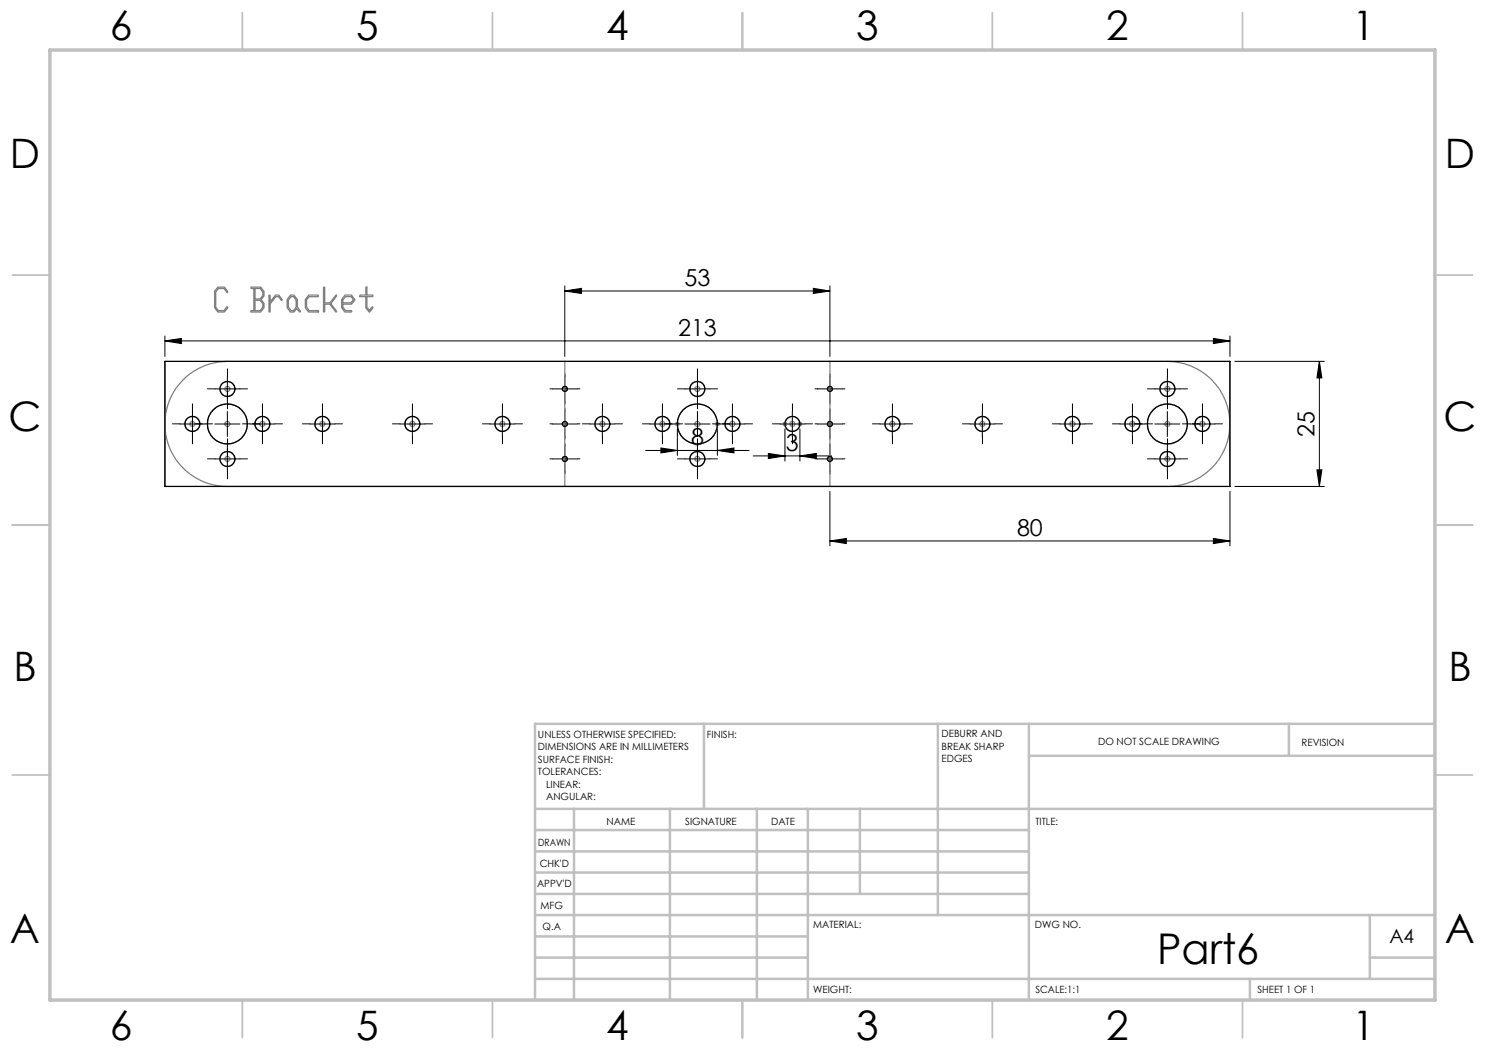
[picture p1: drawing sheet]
<svg xmlns="http://www.w3.org/2000/svg" width="297mm" height="210mm" viewBox="0 0 297 210" stroke-linecap="round" stroke-linejoin="round" font-family="sans-serif">
<g fill="none" stroke="#000" stroke-width=".2">
<path d="M113 58.2l3.3-.5v1zM113 57.2v14.1M113 58.2h53M162.7 57.7l3.3 .5-3.3 .5zM166 57.2v14.1M33 68.2l3.3-.5v1zM33 67.2v4.1M33 68.2h213M43 77.8h5M45.5 75.3v5M110.5 77.8h5M113 75.3v5"/>
<path d="M137 77.8h5M139.5 75.3v5M163.5 77.8h5M166 75.3v5M231 77.8h5M233.5 75.3v5M242.7 67.7l3.3 .5-3.3 .5zM246 67.2v4.1M247 72.3h17.9M263.9 72.3v25M263.9 72.3l.5 3.3h-1zM36 84.8h5"/>
<path d="M38.5 82.3v5M43 84.8h5M43 91.8h5M45.5 82.3v5M45.5 89.3v5M50 84.8h5M52.5 82.3v5M62 84.8h5M64.5 82.3v5M80 84.8h5M82.5 82.3v5M98 84.8h5"/>
<path d="M100.5 82.3v5M110.5 84.8h5M110.5 91.8h5M113 82.3v5M113 89.3v5M118 84.8h5M120.5 82.3v5M129.1 90.1h20.7M130 84.8h5M132.2 89.6l3.3 .5-3.3 .5zM132.5 82.3v5M135.5 85.8v5.3"/>
<path d="M137 84.8h5M137 91.8h5M139.5 82.3v5M139.5 89.3v5M143.5 90.1l3.3-.5v1zM143.5 85.8v5.3M144 84.8h5M146.5 82.3v5M150.6 91.2h15.7M153.7 90.7l3.3 .5-3.3 .5zM156 84.8h5M157 85.8v6.4"/>
<path d="M158.5 82.3v5M160 91.2l3.3-.5v1zM160 85.8v6.4M163.5 84.8h5M163.5 91.8h5M166 98.3v10.9M166 82.3v5M166 89.3v5M176 84.8h5M178.5 82.3v5M194 84.8h5M196.5 82.3v5"/>
<path d="M212 84.8h5M214.5 82.3v5M224 84.8h5M226.5 82.3v5M231 84.8h5M231 91.8h5M233.5 82.3v5M233.5 89.3v5M238 84.8h5M240.5 82.3v5M246 98.3v10.9M247 97.3h17.9"/>
<path d="M263.4 94h1l-.5 3.3zM166 108.2l3.3-.5v1zM166 108.2h80M242.7 107.7l3.3 .5-3.3 .5z"/>
</g>
<g fill="none" stroke="#808080" stroke-width=".2">
<path d="M33 72.3h12.5M233.5 72.3h12.5M33 97.3h12.5M135 84.8h1M135.1 84.4l.7 .8M135.5 84.3v1M135.8 84.4l-.7 .8M143 84.8h1M143.1 84.4l.7 .8M143.5 84.3v1M143.8 84.4l-.7 .8M156.5 84.8h1"/>
<path d="M156.6 84.4l.7 .8M157 84.3v1M157.3 84.4l-.7 .8M159.5 84.8h1M159.6 84.4l.7 .8M160 84.3v1M160.3 84.4l-.7 .8M233.5 97.3h12.5"/>
</g>
<g fill="none" stroke="#808080" stroke-width=".25">
<path d="M43.6 57.4h1.3l.6 .9-.1 .2-.6-.8h-1.1l-.6 .7v3l.6 .7h1.1l.7-.7v.2l-.6 .8h-1.3l-.7-.8v-3.4zM50.2 57.4h1.9l.7 .9v.9l-.6 .7 .6 .8v.8l-.7 .9h-1.9v-.3h.6v-4.4h-.6zM51 57.7h1l.6 .7v.7l-.6 .7h-1zM53.8 59l.2 .1v1.3l1.1-1.4h.7l.6 .9-.1 .2-.6-.8h-.5l-1.2 1.5v1.6l-.2-.1zM58.1 59h.7l.7 .9v1.5l.5 .8v.2l-.7-.7-.5 .7h-.7l-.7-.8v-1.7zM58.2 59.3h.5l.5 .7v1.4l-.5 .7h-.5l-.5-.7v-1.4zM61.7 59h2l-.1 .3h-1.8l-.5 .7v1.4l.5 .7h1.8v.3h-1.9l-.6-.8v-1.7zM64.7 57.5h.2v3.1h1.1l1.2-1.6h.1l-1.1 1.7 1.1 1.5v.2l-1.3-1.6h-1.1v1.5h-.2zM69 59h1.3l.6 .9-.6 .9h-1.7v.6l.5 .7h1.2v.3h-1.3l-.7-.8v-1.7zM69.1 59.3h1.1l.5 .6-.5 .7h-1.6v-.6zM73.2 57.4l.2 .1v1.5h1.2l-.2 .3h-1v2.1l.5 .7 .5-.7h.2l-.7 1-.7-.8v-2.3h-1.2v-.3h1.2zM33 72.3v25"/>
<path d="M36.5 76.1a12.6 12.6 0 0 1 9-3.8h188a12.5 12.5 0 0 1 12.5 12.5 12.5 12.5 0 0 1-12.5 12.5h-188a12.5 12.5 0 0 1-11.5-7.6 12.5 12.5 0 0 1 2.5-13.6zM51 60.1h1l.6 .7v.6l-.6 .7h-1zM113 72.3v25M166 72.3v25M246 72.3v25"/>
<circle cx="45.5" cy="77.8" r=".49"/>
<circle cx="45.5" cy="77.8" r="1.51"/>
<circle cx="113" cy="77.8" r=".5"/>
<circle cx="139.5" cy="77.8" r="1.51"/>
<circle cx="139.5" cy="77.8" r=".5"/>
<circle cx="166" cy="77.8" r=".49"/>
<circle cx="233.5" cy="77.8" r="1.51"/>
<circle cx="233.5" cy="77.8" r=".48"/>
<circle cx="38.5" cy="84.8" r="1.51"/>
<circle cx="38.5" cy="84.8" r=".5"/>
<circle cx="45.5" cy="84.8" r="4"/>
<circle cx="45.5" cy="84.8" r=".5"/>
<circle cx="45.5" cy="91.8" r=".5"/>
<circle cx="45.5" cy="91.8" r="1.51"/>
<circle cx="52.5" cy="84.8" r="1.51"/>
<circle cx="52.5" cy="84.8" r=".5"/>
<circle cx="64.5" cy="84.8" r="1.51"/>
<circle cx="64.5" cy="84.8" r=".5"/>
<circle cx="82.5" cy="84.8" r="1.49"/>
<circle cx="82.5" cy="84.8" r=".5"/>
<circle cx="100.5" cy="84.8" r=".5"/>
<circle cx="100.5" cy="84.8" r="1.51"/>
<circle cx="113" cy="84.8" r=".5"/>
<circle cx="113" cy="91.8" r=".5"/>
<circle cx="120.5" cy="84.8" r=".5"/>
<circle cx="120.5" cy="84.8" r="1.51"/>
<circle cx="132.5" cy="84.8" r=".49"/>
<circle cx="132.5" cy="84.8" r="1.51"/>
<circle cx="139.5" cy="91.8" r="1.51"/>
<circle cx="139.5" cy="84.8" r="4"/>
<circle cx="139.5" cy="84.8" r=".5"/>
<circle cx="139.5" cy="91.8" r=".5"/>
<circle cx="146.5" cy="84.8" r=".5"/>
<circle cx="146.5" cy="84.8" r="1.51"/>
<circle cx="158.5" cy="84.8" r=".49"/>
<circle cx="158.5" cy="84.8" r="1.51"/>
<circle cx="166" cy="91.8" r=".5"/>
<circle cx="166" cy="84.8" r=".5"/>
<circle cx="178.5" cy="84.8" r=".5"/>
<circle cx="178.5" cy="84.8" r="1.51"/>
<circle cx="196.5" cy="84.8" r="1.51"/>
<circle cx="196.5" cy="84.8" r=".5"/>
<circle cx="214.5" cy="84.8" r="1.51"/>
<circle cx="214.5" cy="84.8" r=".5"/>
<circle cx="226.5" cy="84.8" r="1.49"/>
<circle cx="226.5" cy="84.8" r=".5"/>
<circle cx="233.5" cy="91.8" r=".49"/>
<circle cx="233.5" cy="84.8" r=".49"/>
<circle cx="233.5" cy="91.8" r="1.51"/>
<circle cx="233.5" cy="84.8" r="4"/>
<circle cx="240.5" cy="84.8" r="1.51"/>
<circle cx="240.5" cy="84.8" r=".5"/>
</g>
<g fill="none" stroke="#c0c0c0" stroke-width=".35">
<path d="M48.5 2.5v7.5M98.5 2.5v7.5M148.5 2.5v7.5M198.5 2.5v7.5M248.5 2.5v7.5M2.5 55h7.5M287 55h7.5M2.5 105h7.5M287 105h7.5M2.5 155h7.5M287 155h7.5M48.5 200v7.5"/>
<path d="M98.5 200v7.5M148.5 200v7.5M198.5 200v7.5M248.5 200v7.5"/>
</g>
<g fill="none" stroke="#c0c0c0" stroke-width=".5">
<path d="M140.8 144.8v17M187.6 144.8v38.2M205.8 144.8v55.2M205.8 151.2h81.2M257.8 144.8v6.4M287 144.8h-180v55.2M107 161.8h180M107 178.8h98.8M107 174.5h98.8M107 170.3h98.8M107 166h98.8M114.8 161.8v38.2"/>
<path d="M134 161.8v38.2M151.4 161.8v38.2M161.6 161.8v38.2M172 161.8v17M107 195.8h180M107 191.5h54.6M107 187.3h54.6M107 183h180M250 195.8v4.2M274 191.5h13M274 183v12.8"/>
</g>
<path d="M10 10h277v190h-277z" fill="none" stroke="#c0c0c0" stroke-width=".7"/>
<g fill="none" stroke="#000" stroke-width=".2" stroke-dasharray="15.2 1.3 1.3 1.3">
<path d="M43 77.8h-1.5M45.5 75.3v-1.5M45.5 79.8v-1.5M48 77.8h1.5M110.5 77.8h-.5M113 75.3v-.5M115.5 77.8h.5M137 77.8h-1.5M139.5 79.8v-1.5M139.5 75.3v-1.5M142 77.8h1.5M163.5 77.8h-.5"/>
<path d="M166 75.3v-.5M168.5 77.8h.5M231 77.8h-1.5M233.5 79.8v-1.5M233.5 75.3v-1.5M236 77.8h1.5M36 84.8h-1.5M38.5 82.3v-1.5M38.5 87.3v1.5M40.5 84.8h-1.5M41 84.8h1.5M43 91.8h-1.5"/>
<path d="M45.5 80.3v1.5M45.5 89.3v-1.5M45.5 94.3v1.5M45.5 89.8v1.5M48 91.8h1.5M50 84.8h-1.5M50.5 84.8h1.5M52.5 82.3v-1.5M52.5 87.3v1.5M55 84.8h1.5M62 84.8h-1.5M64.5 82.3v-1.5"/>
<path d="M64.5 87.3v1.5M67 84.8h1.5M80 84.8h-1.5M82.5 82.3v-1.5M82.5 87.3v1.5M85 84.8h1.5M98 84.8h-1.5M100.5 82.3v-1.5M100.5 87.3v1.5M103 84.8h1.5M110.5 84.8h-.5M110.5 91.8h-.5"/>
<path d="M113 82.3v-.5M113 87.3v.5M113 80.3v.5M113 89.3v-.5M113 94.3v.5M115.5 84.8h.5M115.5 91.8h.5M118 84.8h-1.5M120.5 82.3v-1.5M120.5 87.3v1.5M123 84.8h1.5M130 84.8h-1.5"/>
<path d="M132.5 82.3v-1.5M132.5 87.3v1.5M134.5 84.8h-1.5M135 84.8h1.5M137 91.8h-1.5M139.5 89.8v1.5M139.5 80.3v1.5M139.5 89.3v-1.5M139.5 94.3v1.5M142 91.8h1.5M144 84.8h-1.5M144.5 84.8h1.5"/>
<path d="M146.5 82.3v-1.5M146.5 87.3v1.5M149 84.8h1.5M156 84.8h-1.5M158.5 82.3v-1.5M158.5 87.3v1.5M161 84.8h1.5M163.5 91.8h-.5M163.5 84.8h-.5M166 89.3v-.5M166 94.3v.5M166 82.3v-.5"/>
<path d="M166 87.3v.5M166 80.3v.5M168.5 91.8h.5M168.5 84.8h.5M176 84.8h-1.5M178.5 82.3v-1.5M178.5 87.3v1.5M181 84.8h1.5M194 84.8h-1.5M196.5 82.3v-1.5M196.5 87.3v1.5M199 84.8h1.5"/>
<path d="M212 84.8h-1.5M214.5 82.3v-1.5M214.5 87.3v1.5M217 84.8h1.5M224 84.8h-1.5M226.5 82.3v-1.5M226.5 87.3v1.5M228.5 84.8h-1.5M229 84.8h1.5M231 91.8h-1.5M233.5 89.8v1.5M233.5 80.3v1.5"/>
<path d="M233.5 89.3v-1.5M233.5 94.3v1.5M236 91.8h1.5M238 84.8h-1.5M238.5 84.8h1.5M240.5 82.3v-1.5M240.5 87.3v1.5M243 84.8h1.5"/>
</g>
<g fill="#000">
<path d="M242.7 67.7l3.3 .5-3.3 .5zM33 68.2l3.3-.5v1zM242.7 107.7l3.3 .5-3.3 .5zM166 108.2l3.3-.5v1zM162.7 57.7l3.3 .5-3.3 .5zM113 58.2l3.3-.5v1zM143.5 90.1l3.3-.5v1zM132.2 89.6l3.3 .5-3.3 .5zM160 91.2l3.3-.5v1zM153.7 90.7l3.3 .5-3.3 .5z"/>
<path d="M263.4 94h1l-.5 3.3zM263.9 72.3l.5 3.3h-1z"/>
</g>
<g fill="none" stroke="#000" stroke-width=".25">
<path d="M33 72.3h213v25h-213z"/>
<circle cx="45.5" cy="77.8" r="1.51"/>
<circle cx="113" cy="77.8" r=".51"/>
<circle cx="139.5" cy="77.8" r="1.5"/>
<circle cx="166" cy="77.8" r=".5"/>
<circle cx="233.5" cy="77.8" r="1.51"/>
<circle cx="38.5" cy="84.8" r="1.5"/>
<circle cx="45.5" cy="84.8" r="4"/>
<circle cx="45.5" cy="91.8" r="1.51"/>
<circle cx="52.5" cy="84.8" r="1.5"/>
<circle cx="64.5" cy="84.8" r="1.5"/>
<circle cx="82.5" cy="84.8" r="1.5"/>
<circle cx="100.5" cy="84.8" r="1.51"/>
<circle cx="113" cy="84.8" r=".51"/>
<circle cx="113" cy="91.8" r=".51"/>
<circle cx="120.5" cy="84.8" r="1.51"/>
<circle cx="132.5" cy="84.8" r="1.51"/>
<circle cx="139.5" cy="91.8" r="1.5"/>
<circle cx="139.5" cy="84.8" r="4"/>
<circle cx="146.5" cy="84.8" r="1.51"/>
<circle cx="158.5" cy="84.8" r="1.51"/>
<circle cx="166" cy="84.8" r=".5"/>
<circle cx="166" cy="91.8" r=".5"/>
<circle cx="178.5" cy="84.8" r="1.51"/>
<circle cx="196.5" cy="84.8" r="1.51"/>
<circle cx="214.5" cy="84.8" r="1.5"/>
<circle cx="226.5" cy="84.8" r="1.5"/>
<circle cx="233.5" cy="91.8" r="1.51"/>
<circle cx="233.5" cy="84.8" r="4"/>
<circle cx="240.5" cy="84.8" r="1.5"/>
</g>
<text font-size="8.5" x="231.4" y="192.7">Part6</text>
<g font-size="8.1">
<text x="22" y="8">6</text>
<text x="71.2" y="8">5</text>
<text x="121.2" y="8">4</text>
<text x="171.3" y="8">3</text>
<text x="221.3" y="8">2</text>
<text x="270.5" y="8">1</text>
<text x="2" y="33.6">D</text>
<text x="289" y="33.6">D</text>
<text x="1.7" y="86.1">C</text>
<text x="288.7" y="86.1">C</text>
<text x="2.7" y="136.1">B</text>
<text x="289.7" y="136.1">B</text>
<text x="2" y="188.6">A</text>
<text x="289" y="188.6">A</text>
<text x="22" y="208">6</text>
<text x="71.2" y="208">5</text>
<text x="121.2" y="208">4</text>
<text x="171.3" y="208">3</text>
<text x="221.3" y="208">2</text>
<text x="270.5" y="208">1</text>
</g>
<g font-size="4.7">
<text x="136.9" y="57.2">53</text>
<text x="135.6" y="67.2">213</text>
<text x="138.2" y="89.1">8</text>
<text x="262.9" y="87.4" transform="rotate(-90 262.9 87.4)">25</text>
<text x="157.2" y="90.2">3</text>
<text x="203.4" y="107.2">80</text>
</g>
<text font-size="3.9" x="277.9" y="188.5">A4</text>
<g font-size="2">
<text x="107.6" y="147.6">UNLESS OTHERWISE SPECIFIED:</text>
<text x="141.4" y="147.6">FINISH:</text>
<text x="188.3" y="147.5">DEBURR AND</text>
<text x="188.3" y="150">BREAK SHARP</text>
<text x="219.6" y="149">DO NOT SCALE DRAWING</text>
<text x="260.3" y="149.2">REVISION</text>
<text x="107.6" y="150.1">DIMENSIONS ARE IN MILLIMETERS</text>
<text x="107.6" y="152.6">SURFACE FINISH:</text>
<text x="107.6" y="155.1">TOLERANCES:</text>
<text x="188.3" y="152.5">EDGES</text>
<text x="109.2" y="157.6">LINEAR:</text>
<text x="109.2" y="160.1">ANGULAR:</text>
<text x="121.3" y="165">NAME</text>
<text x="137" y="164.9">SIGNATURE</text>
<text x="154.2" y="164.9">DATE</text>
<text x="207.1" y="164.9">TITLE:</text>
<text x="107.6" y="169.1">DRAWN</text>
<text x="107.9" y="173.3">CHK'D</text>
<text x="107.4" y="177.4">APPV'D</text>
<text x="108.1" y="181.8">MFG</text>
<text x="108.5" y="186">Q.A</text>
<text x="162.6" y="185.5">MATERIAL:</text>
<text x="207" y="185.5">DWG NO.</text>
<text x="162.6" y="198.5">WEIGHT:</text>
<text x="207.1" y="198.6">SCALE:1:1</text>
<text x="251.5" y="198.6">SHEET 1 OF 1</text>
</g>
</svg>
